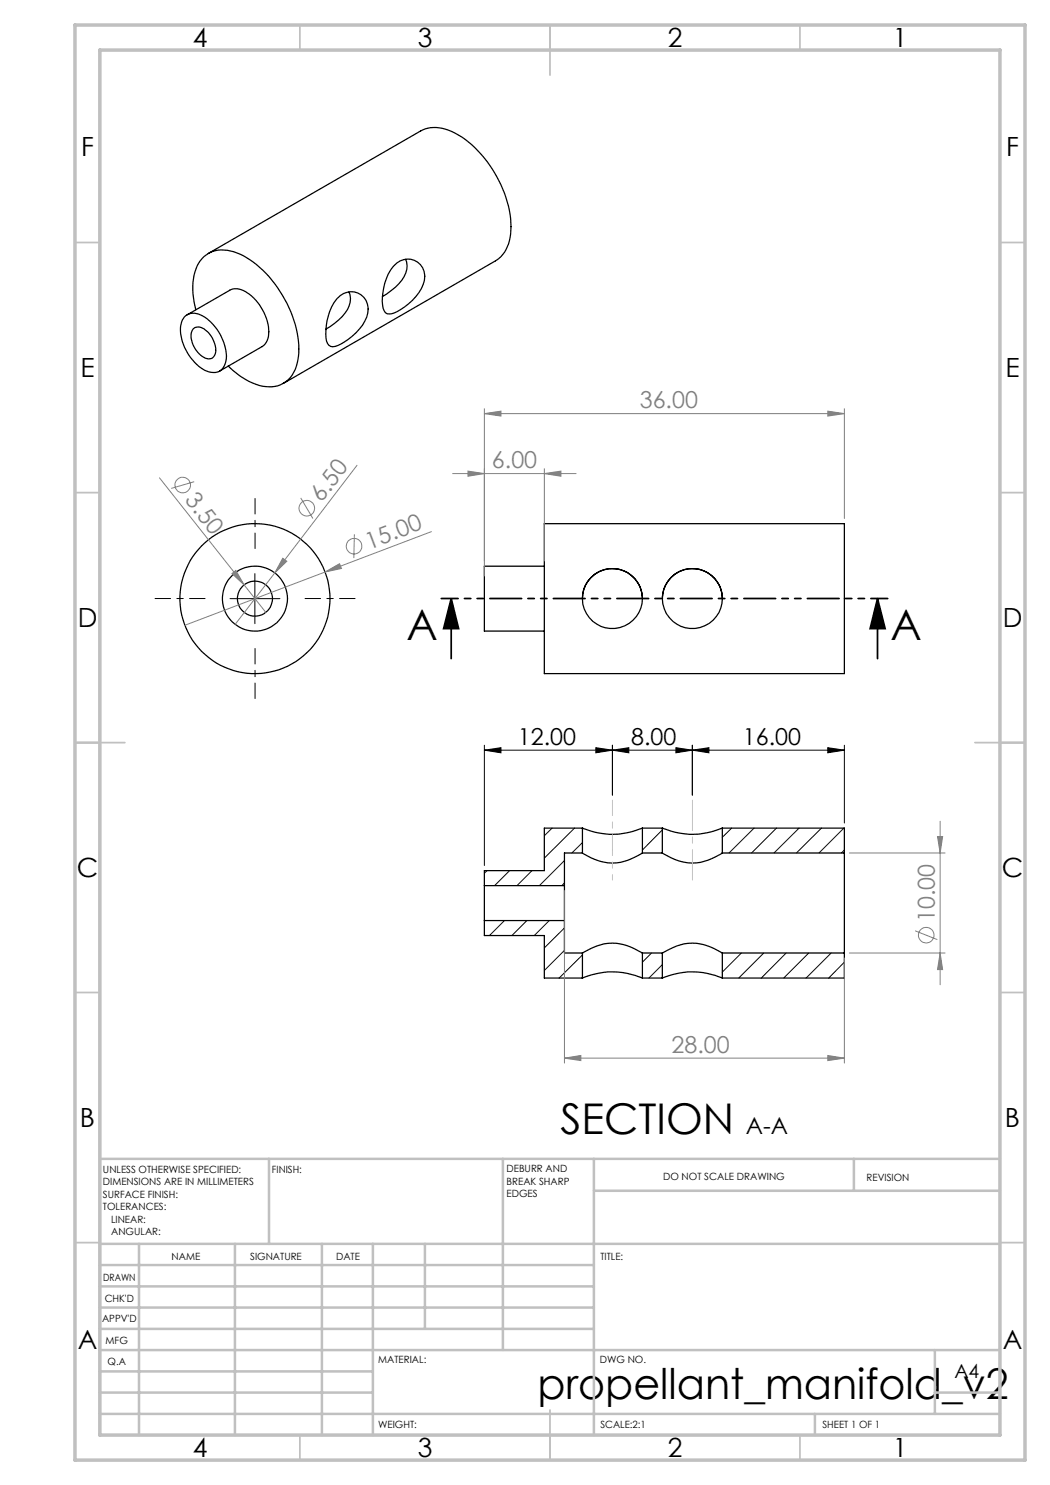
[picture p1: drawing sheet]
<svg xmlns="http://www.w3.org/2000/svg" width="210mm" height="297mm" viewBox="0 0 210 297" stroke-linecap="round" stroke-linejoin="round" font-family="sans-serif">
<g fill="none" stroke="#000" stroke-width=".25">
<path d="M41.7 50.7l42.4-24.5a7.1 7.1 0 0 1 7 .5 23.3 23.3 0 0 1 11.1 18.6 7.6 7.6 0 0 1-3.1 6.9l-42.4 24.5M67.4 59.8a3.5 3.5 0 0 1 4.6-.9 3.5 3.5 0 0 1 1.3 4.5 11.5 11.5 0 0 1-6.3 5.9 1.29 1.29 0 0 1-1.7-1.1 11.3 11.3 0 0 1 2.1-8.4zM69.8 58.4a4.3 4.3 0 0 1-1.4 4.9l-1.5 1.4-1.7 1.2M78.7 53.2a3.5 3.5 0 0 1 4.7-.9 3.5 3.5 0 0 1 1.2 4.6 11.2 11.2 0 0 1-6.3 5.9 1.26 1.26 0 0 1-1.7-1.1 11.3 11.3 0 0 1 2.1-8.5zM81.1 51.9a4.3 4.3 0 0 1-1.4 4.9l-1.5 1.3-1.7 1.2M36.9 63.4a3.1 3.1 0 0 1 4.1 .1 9.9 9.9 0 0 1 4.2 8.7 2.53 2.53 0 0 1-3.7 2.1 9.7 9.7 0 0 1-5.4-9.1l.4-1.2zM37.4 63l8.5-4.9a3.4 3.4 0 0 1 4 .8 9.6 9.6 0 0 1 3.7 8.8l-.5 1.1-.6 .4-8.6 5M38.6 65.8a1.91 1.91 0 0 1 2.8 .4 4.9 4.9 0 0 1 1.6 4.8 1.54 1.54 0 0 1-2.5 .3 5 5 0 0 1-2.2-5zM39.2 61.9a12.7 12.7 0 0 1 .5-9.2 5.5 5.5 0 0 1 6.4-2.5 17 17 0 0 1 9.4 7.3 20.6 20.6 0 0 1 4.1 14.5 5.7 5.7 0 0 1-5.8 5.4 12.4 12.4 0 0 1-8.2-4.2M108.9 104.7h60v30h-60zM108.9 113.2h-12v13h12M116.5 119.7a6 6 0 0 1 6-6 6 6 0 0 1 6 6"/>
<path d="M132.5 119.7a6 6 0 0 1 6-6 6 6 0 0 1 6 6M96.9 177.1v7M96.9 177.1h16M112.9 177.1v7M116.5 170.6a9.9 9.9 0 0 0 11.9 .1l.1-.1M116.5 165.6a15 15 0 0 0 12 0M116.5 165.6v5M116.5 170.6h-3.6v6.5M116.5 165.6h-7.6v8.5h-12v3M128.5 165.6v5M128.5 170.6h4M128.5 165.6h4"/>
<path d="M132.5 170.6a9.9 9.9 0 0 0 11.9 .1l.1-.1M132.5 165.6a15 15 0 0 0 12 0M132.5 165.6v5M144.5 165.6v5M144.5 170.6h24.4M144.5 165.6h24.4v5M168.9 170.6v20M96.9 184.1v3h12v8.5h7.6M96.9 184.1h16M112.9 184.1v6.5h3.6M116.5 195.6a15.2 15.2 0 0 1 12 0M116.5 190.6a10.2 10.2 0 0 1 10.3-.9l1.7 .9"/>
<path d="M116.5 190.6v5M128.5 190.6v5M128.5 190.6h4M128.5 195.6h4M132.5 195.6a14.9 14.9 0 0 1 12 0M132.5 190.6a10.2 10.2 0 0 1 10.9-.6l1.1 .6M132.5 190.6v5M144.5 190.6v5M144.5 190.6h24.4M168.9 190.6v5h-24.4"/>
<circle cx="51" cy="119.7" r="15"/>
<circle cx="51" cy="119.7" r="6.5"/>
<circle cx="51" cy="119.7" r="3.5"/>
<circle cx="122.5" cy="119.7" r="6"/>
<circle cx="138.5" cy="119.7" r="6"/>
</g>
<g fill="none" stroke="#000" stroke-width=".2">
<path d="M46 119.7h10M51 114.7v10M96.9 150l3.3-.5v1.1zM96.9 150h72M96.9 149v24.1M119.2 149.5l3.3 .5-3.3 .6zM122.5 150l3.3-.5v1.1zM122.5 149v10M135.2 149.5l3.3 .5-3.3 .6zM138.5 150l3.3-.5v1.1zM138.5 149v10M165.6 149.5l3.3 .5-3.3 .6z"/>
<path d="M168.9 149v15.6M97.4 174.1l-.5 .6M101.9 174.1l-3 3M106.4 174.1l-3 3M110.4 165.6l-1.5 1.5M112.9 172.1l-5 5M112.9 176.6l-.5 .5M114.9 165.6l-6 6M116.5 168.5l-2.1 2.1M132.5 166l-4 4M132.5 170.5l-.1 .1M146.3 165.6l-1.8 1.9"/>
<path d="M150.8 165.6l-5 5M155.3 165.6l-5 5M159.8 165.6l-5 5M164.3 165.6l-5 5M168.8 165.6l-5 5M168.9 170l-.6 .6M100.9 184.1l-3 3M105.4 184.1l-3 3M109.9 184.1l-3 3M112.9 190.1l-4 4M112.9 185.6l-4 4M116.5 191l-4.7 4.6"/>
<path d="M116.5 195.5l-.2 .1M130.3 190.6l-1.8 1.8M132.5 192.9l-2.7 2.7M148.3 190.6l-3.8 3.8M152.8 190.6l-5.1 5M157.2 190.6l-4.9 5M161.7 190.6l-5 5M166.2 190.6l-5 5M168.9 192.4l-3.2 3.2"/>
</g>
<g fill="none" stroke="#808080" stroke-width=".2">
<path d="M31.9 95.6l16.9 21.4M38.8 96.3l-4.5 1.4M60.1 99.6l2.5 4.1M71.4 93.1l-16.4 21.5M90.5 94.7h24.7M93.6 94.2l3.3 .5-3.3 .5zM96.9 82.7l3.3-.5v1zM96.9 81.7v33.5M96.9 82.7h72M108.9 94.7l3.3-.5v1zM108.9 93.7v18.5M165.6 82.2l3.3 .5-3.3 .5z"/>
<path d="M168.9 81.7v22M46.4 114.7l.8-.6 1.6 2.9zM48.8 117l4.4 5.5M55 114.6l-8 10.3M56.6 111.7l.8 .6-2.4 2.3zM65 114.4l2.9-1.7 .4 1zM65 114.4l-28 10.7M70.9 106.9l-.1 4.7M86.3 106.3l-21.3 8.1M112.9 178.1v34.5M169.9 170.6h19.1M187.5 167.3h1l-.5 3.3z"/>
<path d="M188 164.2v32.8M168.9 191.6v21M169.9 190.6h19.1M183 186.2l4.5 1.7M188 190.6l.5 3.3h-1zM112.9 211.6l3.3-.5v1zM112.9 211.6h56M165.6 211.1l3.3 .5-3.3 .5z"/>
<circle cx="36.5" cy="97" r="1.55"/>
<circle cx="61.4" cy="101.6" r="1.55"/>
<circle cx="70.8" cy="109.2" r="1.57"/>
<circle cx="185.2" cy="187" r="1.55"/>
</g>
<path d="M90.2 119.7l1.5 6h-3zM90.2 119.7v12M175.5 119.7l1.5 6h-3zM175.5 119.7v12" fill="none" stroke="#000" stroke-width=".35"/>
<path d="M41 119.7h-10M51 109.7v-10M61 119.7h10M51 129.7v10" fill="none" stroke="#000" stroke-width=".2" stroke-dasharray="15.2 1.3 1.3 1.3" stroke-dashoffset="12.1"/>
<path d="M177.5 119.7h-89.2" fill="none" stroke="#000" stroke-width=".35" stroke-dasharray="6.3 1.3 1.3 1.3 1.3 1.3" stroke-dashoffset="3"/>
<path d="M122.5 160v10" fill="none" stroke="#c0c0c0" stroke-width=".2" stroke-dasharray="15.2 1.3 1.3 1.3" stroke-dashoffset="12.1"/>
<path d="M138.5 160v16" fill="none" stroke="#c0c0c0" stroke-width=".2" stroke-dasharray="15.2 1.3 1.3 1.3" stroke-dashoffset="9.1"/>
<path d="M122.5 170v6" fill="none" stroke="#c0c0c0" stroke-width=".2" stroke-dasharray="15.2 1.3 1.3 1.3" stroke-dashoffset="14.1"/>
<g fill="none" stroke="#c0c0c0" stroke-width=".35">
<path d="M60 5v5M110 5v10M160 5v5M15 48.5h5M200 48.5h5M15 98.5h5M200 98.5h5M15 148.5h10M195 148.5h10M15 198.5h5M200 198.5h5M15 248.5h5"/>
<path d="M200 248.5h5M60 287v5M110 282v10M160 287v5"/>
</g>
<g fill="none" stroke="#c0c0c0" stroke-width=".5">
<path d="M53.8 231.8v17M100.6 231.8v38.2M118.8 231.8v55.2M118.8 238.2h81.2M170.8 231.8v6.4M200 231.8h-180v55.2M20 248.8h180M20 257.3h98.8M20 253h98.8M27.8 248.8v38.2M47 248.8v38.2M64.4 248.8v38.2"/>
<path d="M74.6 248.8v38.2M85 248.8v17M20 265.8h98.8M20 261.5h98.8M20 278.5h54.6M20 274.3h54.6M20 270h180M187 278.5h13M187 270v12.8M20 282.8h180M163 282.8v4.2"/>
</g>
<path d="M15 5h190v287h-190zM20 10h180v277h-180z" fill="none" stroke="#c0c0c0" stroke-width=".7"/>
<g fill="#000">
<path d="M175.5 119.7l1.5 6h-3zM90.2 119.7l1.5 6h-3z"/>
<path d="M122.5 150l3.3-.5v1.1zM135.2 149.5l3.3 .5-3.3 .6z"/>
<path d="M119.2 149.5l3.3 .5-3.3 .6zM96.9 150l3.3-.5v1.1z"/>
<path d="M138.5 150l3.3-.5v1.1zM165.6 149.5l3.3 .5-3.3 .6z"/>
</g>
<g fill="#808080">
<path d="M46.4 114.7l.8-.6 1.6 2.9z"/>
<path d="M65 114.4l2.9-1.7 .4 1z"/>
<path d="M56.6 111.7l.8 .6-2.4 2.3z"/>
<path d="M108.9 94.7l3.3-.5v1zM93.6 94.2l3.3 .5-3.3 .5z"/>
<path d="M96.9 82.7l3.3-.5v1zM165.6 82.2l3.3 .5-3.3 .5zM112.9 211.6l3.3-.5v1zM165.6 211.1l3.3 .5-3.3 .5z"/>
<path d="M188 190.6l.5 3.3h-1zM187.5 167.3h1l-.5 3.3z"/>
</g>
<g font-size="8.5">
<text x="81.3" y="127.9">A</text>
<text x="178.1" y="127.9">A</text>
<text x="112.1" y="226.7">SECTION</text>
<text x="107.5" y="279.7">propellant_manifold_v2</text>
</g>
<g font-size="5.3">
<text x="38.5" y="9.5">4</text>
<text x="83.5" y="9.5">3</text>
<text x="133.6" y="9.5">2</text>
<text x="178.6" y="9.5">1</text>
<text x="16.2" y="31.2">F</text>
<text x="201.2" y="31.2">F</text>
<text x="16.1" y="75.5">E</text>
<text x="201.1" y="75.5">E</text>
<text x="15.5" y="125.5">D</text>
<text x="200.5" y="125.5">D</text>
<text x="15.4" y="175.5">C</text>
<text x="200.4" y="175.5">C</text>
<text x="16" y="225.5">B</text>
<text x="201" y="225.5">B</text>
<text x="15.5" y="269.7">A</text>
<text x="200.5" y="269.7">A</text>
<text x="38.5" y="291.5">4</text>
<text x="83.5" y="291.5">3</text>
<text x="133.6" y="291.5">2</text>
<text x="178.6" y="291.5">1</text>
</g>
<g font-size="4.7" fill="#808080">
<text x="128" y="81.7">36.00</text>
<text x="98.4" y="93.7">6.00</text>
<text x="36.8" y="100.1" transform="rotate(52 36.8 100.1)">3.50</text>
<text x="64.3" y="100.6" transform="rotate(-53 64.3 100.6)">6.50</text>
<text x="73.8" y="109.9" transform="rotate(-21 73.8 109.9)">15.00</text>
<text x="187" y="184.5" transform="rotate(-90 187 184.5)">10.00</text>
<text x="134.3" y="210.6">28.00</text>
</g>
<g font-size="4.7">
<text x="103.6" y="149">12.00</text>
<text x="126.3" y="149">8.00</text>
<text x="148.6" y="149">16.00</text>
<text x="149.2" y="226.7">A-A</text>
</g>
<text font-size="3.9" x="190.9" y="275.5">A4</text>
<g font-size="2">
<text x="20.6" y="234.6">UNLESS OTHERWISE SPECIFIED:</text>
<text x="20.6" y="237.1">DIMENSIONS ARE IN MILLIMETERS</text>
<text x="20.6" y="239.6">SURFACE FINISH:</text>
<text x="54.4" y="234.6">FINISH:</text>
<text x="101.3" y="234.5">DEBURR AND</text>
<text x="101.3" y="237">BREAK SHARP</text>
<text x="101.3" y="239.5">EDGES</text>
<text x="132.6" y="236">DO NOT SCALE DRAWING</text>
<text x="173.3" y="236.2">REVISION</text>
<text x="20.6" y="242.1">TOLERANCES:</text>
<text x="22.2" y="244.6">LINEAR:</text>
<text x="22.2" y="247.1">ANGULAR:</text>
<text x="34.3" y="252">NAME</text>
<text x="50" y="251.9">SIGNATURE</text>
<text x="67.2" y="251.9">DATE</text>
<text x="120.1" y="251.9">TITLE:</text>
<text x="20.6" y="256.1">DRAWN</text>
<text x="20.9" y="260.3">CHK'D</text>
<text x="20.4" y="264.4">APPV'D</text>
<text x="21.1" y="268.8">MFG</text>
<text x="21.5" y="273">Q.A</text>
<text x="75.6" y="272.5">MATERIAL:</text>
<text x="120" y="272.5">DWG NO.</text>
<text x="75.6" y="285.5">WEIGHT:</text>
<text x="120.1" y="285.6">SCALE:2:1</text>
<text x="164.5" y="285.6">SHEET 1 OF 1</text>
</g>
</svg>
